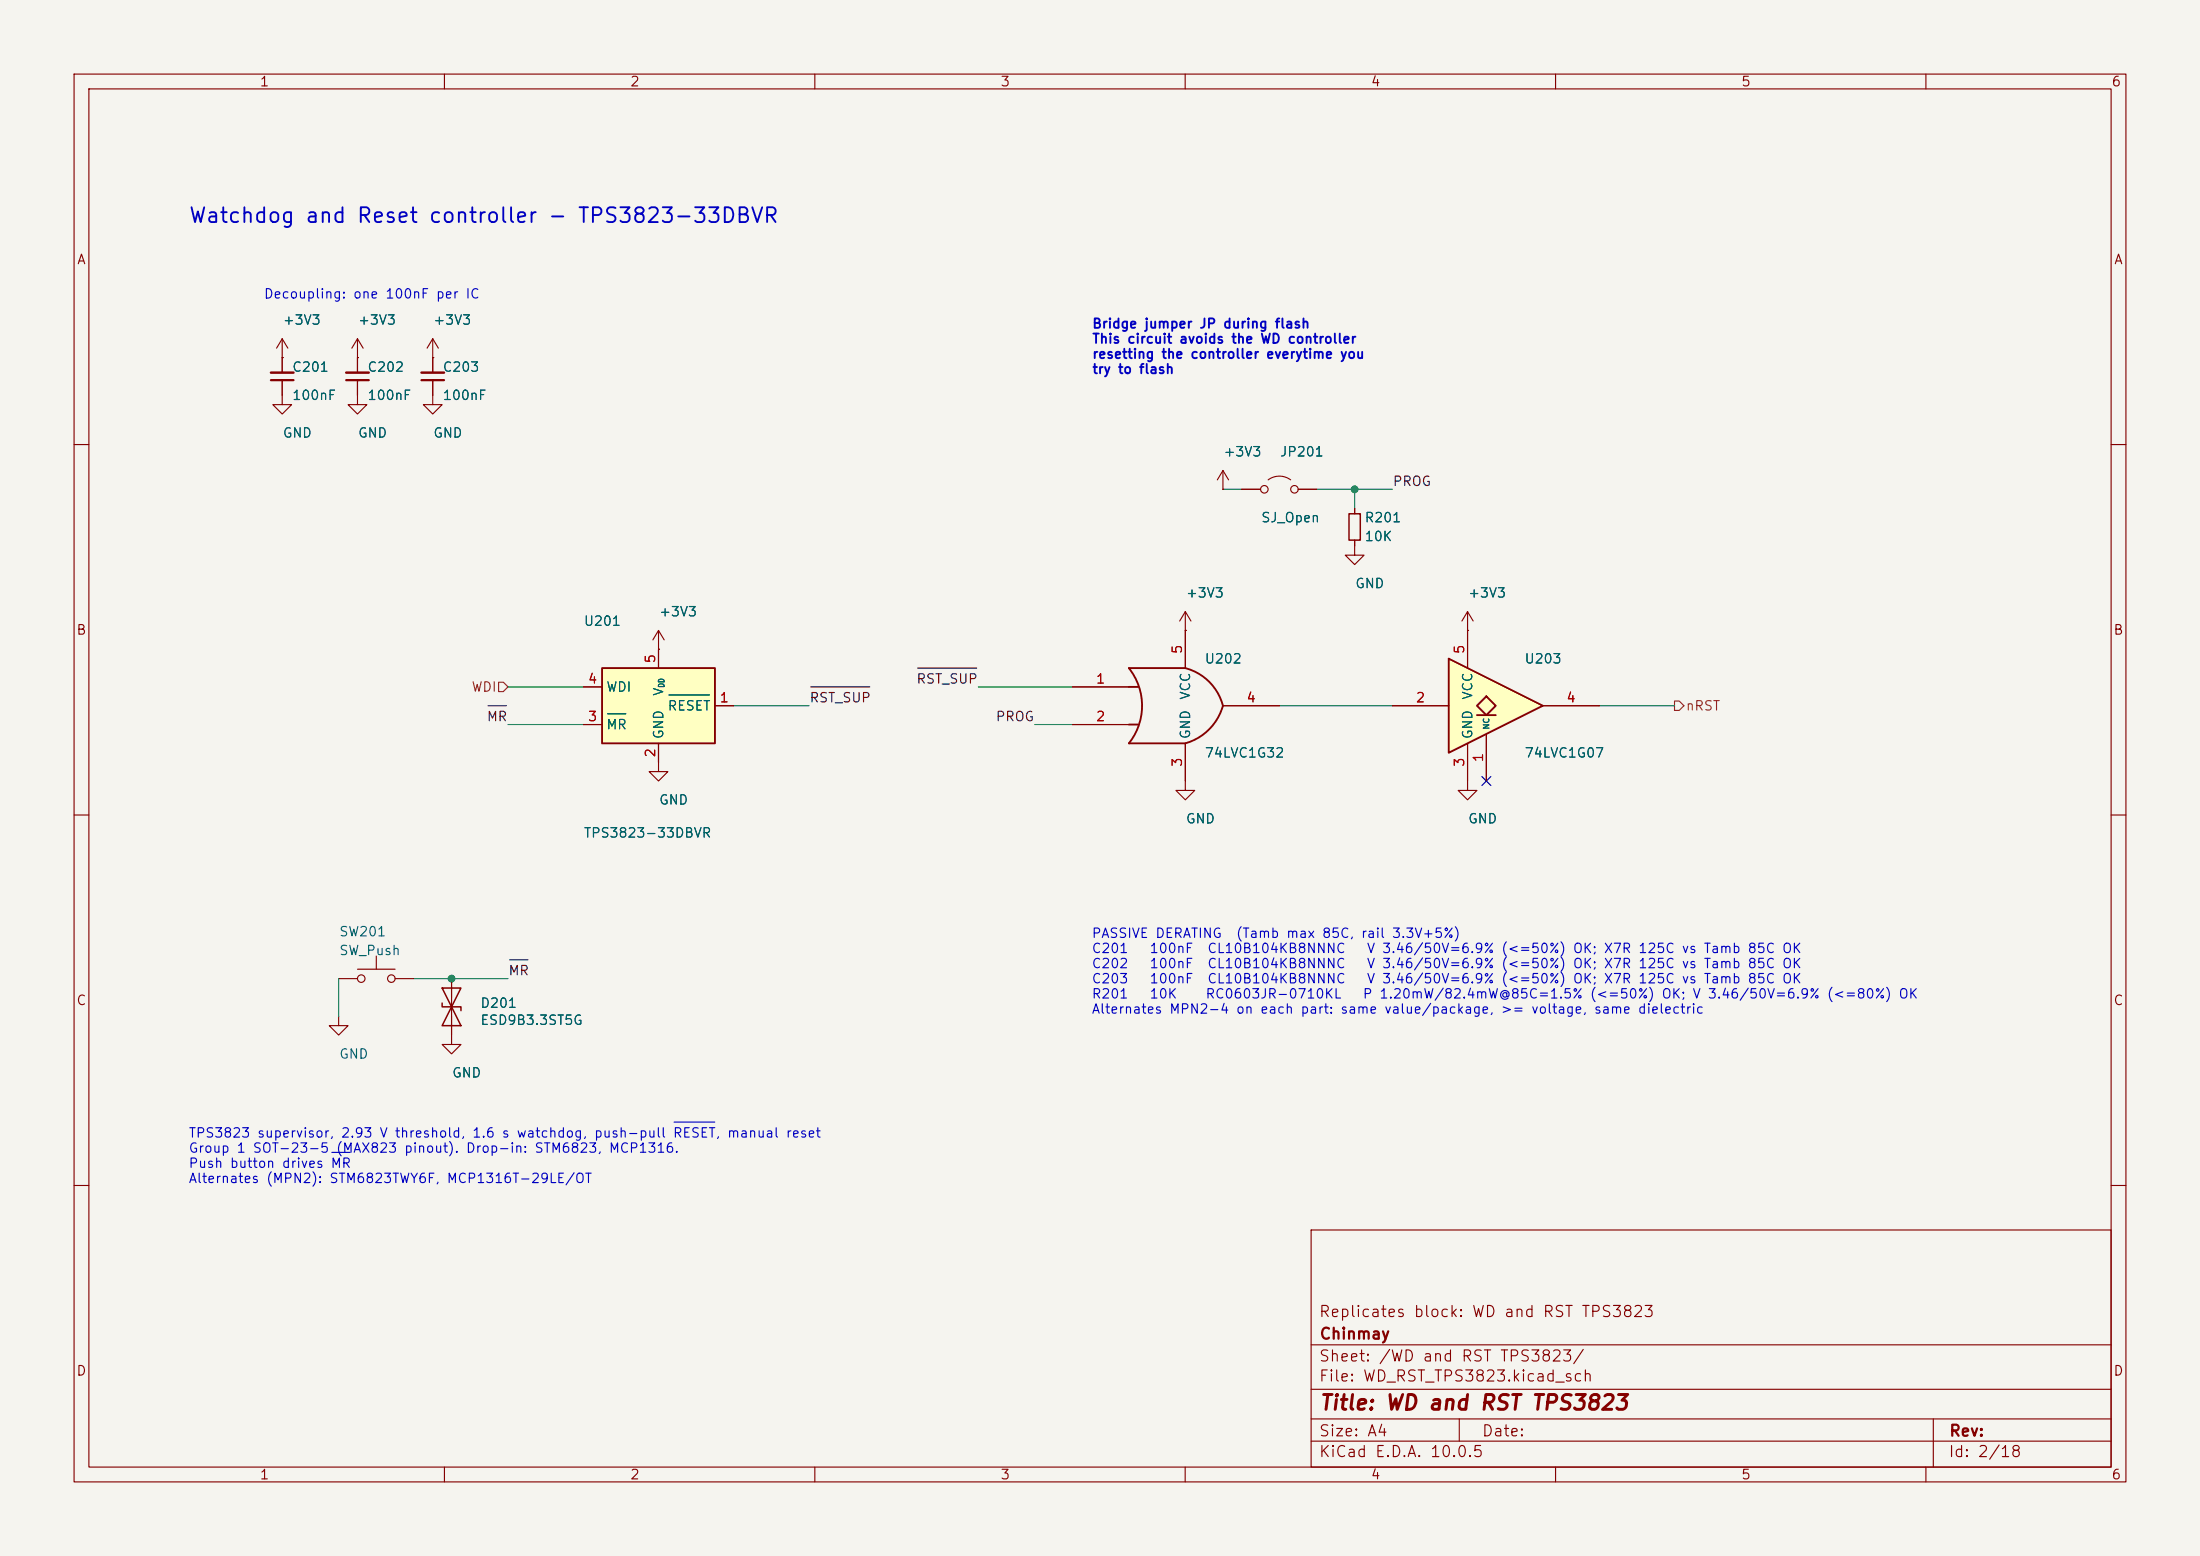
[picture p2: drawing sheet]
(kicad_sch
 (version 20260306)
 (generator "eeschema")
 (generator_version "10.0")
 (paper "A4")
 (title_block (title "WD and RST TPS3823") (company "Chinmay") (comment 1 "Replicates block: WD and RST TPS3823"))
 (lib_symbols
  (symbol "74xGxx:74LVC1G07" (exclude_from_sim no) (in_bom yes) (on_board yes)
   (in_pos_files yes)
   (duplicate_pin_numbers_are_jumpers no)
   (property "Reference" "U" (at 0 7.62 0) (show_name no) (do_not_autoplace no) (effects (font (size 1.27 1.27))))
   (property "Value" "74LVC1G07" (at 3.81 -7.62 0) (show_name no) (do_not_autoplace no) (effects (font (size 1.27 1.27))))
   (property "Footprint" "" (at 0 0 0) (show_name no) (do_not_autoplace no) (hide yes) (effects (font (size 1.27 1.27))))
   (property "Datasheet" "https://www.ti.com/lit/ds/symlink/sn74lvc1g07.pdf" (at 0 0 0) (show_name no) (do_not_autoplace no) (hide yes) (effects (font (size 1.27 1.27))))
   (property "Description" "Single Buffer Gate, Open Drain, Low-Voltage CMOS" (at 0 0 0) (show_name no) (do_not_autoplace no) (hide yes) (effects (font (size 1.27 1.27))))
   (symbol "74LVC1G07_0_1"
    (polyline (pts (xy -7.62 6.35) (xy -7.62 -6.35) (xy 5.08 0) (xy -7.62 6.35)) (stroke (width 0.254) (type default)) (fill (type background)))
    (polyline (pts (xy -3.81 -1.27) (xy -1.27 -1.27)) (stroke (width 0.254) (type default)) (fill (type background)))
    (polyline (pts (xy -2.54 1.27) (xy -3.81 0) (xy -2.54 -1.27) (xy -1.27 0) (xy -2.54 1.27)) (stroke (width 0.254) (type default)) (fill (type background))))
   (symbol "74LVC1G07_1_1"
    (pin free line (at -2.54 -10.16 90) (length 6.35) (name "NC" (effects (font (size 0.762 0.762)))) (number "1" (effects (font (size 1.27 1.27)))))
    (pin input line (at -15.24 0 0) (length 7.62) (name "" (effects (font (size 1.27 1.27)))) (number "2" (effects (font (size 1.27 1.27)))))
    (pin power_in line (at -5.08 -10.16 90) (length 5.08) (name "GND" (effects (font (size 1.27 1.27)))) (number "3" (effects (font (size 1.27 1.27)))))
    (pin open_collector line (at 12.7 0 180) (length 7.62) (name "" (effects (font (size 1.27 1.27)))) (number "4" (effects (font (size 1.27 1.27)))))
    (pin power_in line (at -5.08 10.16 270) (length 5.08) (name "VCC" (effects (font (size 1.27 1.27)))) (number "5" (effects (font (size 1.27 1.27))))))
   (embedded_fonts no))
  (symbol "74xGxx:74LVC1G32" (exclude_from_sim no) (in_bom yes) (on_board yes)
   (in_pos_files yes)
   (duplicate_pin_numbers_are_jumpers no)
   (property "Reference" "U" (at -5.08 7.62 0) (show_name no) (do_not_autoplace no) (effects (font (size 1.27 1.27))))
   (property "Value" "74LVC1G32" (at 7.62 -7.62 0) (show_name no) (do_not_autoplace no) (effects (font (size 1.27 1.27))))
   (property "Footprint" "" (at 0 0 0) (show_name no) (do_not_autoplace no) (hide yes) (effects (font (size 1.27 1.27))))
   (property "Datasheet" "http://www.ti.com/lit/sg/scyt129e/scyt129e.pdf" (at 0 0 0) (show_name no) (do_not_autoplace no) (hide yes) (effects (font (size 1.27 1.27))))
   (property "Description" "Single OR Gate, Low-Voltage CMOS" (at 0 0 0) (show_name no) (do_not_autoplace no) (hide yes) (effects (font (size 1.27 1.27))))
   (symbol "74LVC1G32_0_1"
    (arc (start -7.62 5.08) (mid -5.838 0) (end -7.62 -5.08) (stroke (width 0.254) (type default)) (fill (type none)))
    (polyline (pts (xy -7.62 2.54) (xy -6.35 2.54)) (stroke (width 0.254) (type default)) (fill (type background)))
    (polyline (pts (xy -7.62 -2.54) (xy -6.35 -2.54)) (stroke (width 0.254) (type default)) (fill (type background)))
    (arc (start 5.08 0) (mid 3.202 -3.202) (end 0 -5.08) (stroke (width 0.254) (type default)) (fill (type none)))
    (arc (start 0 5.08) (mid 3.2271 3.2271) (end 5.08 0) (stroke (width 0.254) (type default)) (fill (type none)))
    (polyline (pts (xy 0 5.08) (xy -7.62 5.08)) (stroke (width 0.254) (type default)) (fill (type background)))
    (polyline (pts (xy 0 -5.08) (xy -7.62 -5.08)) (stroke (width 0.254) (type default)) (fill (type background))))
   (symbol "74LVC1G32_1_1"
    (pin input line (at -15.24 2.54 0) (length 7.62) (name "" (effects (font (size 1.27 1.27)))) (number "1" (effects (font (size 1.27 1.27)))))
    (pin input line (at -15.24 -2.54 0) (length 7.62) (name "" (effects (font (size 1.27 1.27)))) (number "2" (effects (font (size 1.27 1.27)))))
    (pin power_in line (at 0 -10.16 90) (length 5.08) (name "GND" (effects (font (size 1.27 1.27)))) (number "3" (effects (font (size 1.27 1.27)))))
    (pin output line (at 12.7 0 180) (length 7.62) (name "" (effects (font (size 1.27 1.27)))) (number "4" (effects (font (size 1.27 1.27)))))
    (pin power_in line (at 0 10.16 270) (length 5.08) (name "VCC" (effects (font (size 1.27 1.27)))) (number "5" (effects (font (size 1.27 1.27))))))
   (embedded_fonts no))
  (symbol "Device:C_Small" (pin_numbers (hide yes)) (pin_names (offset 0.254) (hide yes)) (exclude_from_sim no) (in_bom yes) (on_board yes) (property "Reference" "C" (at 0.254 1.778 0) (effects (font (size 1.27 1.27)) (justify left))) (property "Value" "C_Small" (at 0.254 -2.032 0) (effects (font (size 1.27 1.27)) (justify left))) (property "Footprint" "" (at 0 0 0) (effects (font (size 1.27 1.27)) (hide yes))) (property "Datasheet" "" (at 0 0 0) (effects (font (size 1.27 1.27)) (hide yes))) (property "Description" "Unpolarized capacitor, small symbol" (at 0 0 0) (effects (font (size 1.27 1.27)) (hide yes))) (property "ki_fp_filters" "C_*" (at 0 0 0) (effects (font (size 1.27 1.27)) (hide yes))) (symbol "C_Small_0_1" (polyline (pts (xy -1.524 0.508) (xy 1.524 0.508)) (stroke (width 0.3302) (type default)) (fill (type none))) (polyline (pts (xy -1.524 -0.508) (xy 1.524 -0.508)) (stroke (width 0.3048) (type default)) (fill (type none)))) (symbol "C_Small_1_1" (pin passive line (at 0 2.54 270) (length 2.032) (name "~" (effects (font (size 1.27 1.27)))) (number "1" (effects (font (size 1.27 1.27))))) (pin passive line (at 0 -2.54 90) (length 2.032) (name "~" (effects (font (size 1.27 1.27)))) (number "2" (effects (font (size 1.27 1.27)))))) (embedded_fonts no))
  (symbol "Device:R_Small"
   (pin_numbers (hide yes))
   (pin_names
    (offset 0.254) (hide yes)) (exclude_from_sim no) (in_bom yes) (on_board yes)
   (in_pos_files yes)
   (duplicate_pin_numbers_are_jumpers no)
   (property "Reference" "R" (at 0 0 90) (show_name no) (do_not_autoplace no) (effects (font (size 1.016 1.016))))
   (property "Value" "R_Small" (at 1.778 0 90) (show_name no) (do_not_autoplace no) (effects (font (size 1.27 1.27))))
   (property "Footprint" "" (at 0 0 0) (show_name no) (do_not_autoplace no) (hide yes) (effects (font (size 1.27 1.27))))
   (property "Datasheet" "" (at 0 0 0) (show_name no) (do_not_autoplace no) (hide yes) (effects (font (size 1.27 1.27))))
   (property "Description" "Resistor, small symbol" (at 0 0 0) (show_name no) (do_not_autoplace no) (hide yes) (effects (font (size 1.27 1.27))))
   (symbol "R_Small_0_1"
    (rectangle (start -0.762 1.778) (end 0.762 -1.778) (stroke (width 0.2032) (type default)) (fill (type none))))
   (symbol "R_Small_1_1"
    (pin passive line (at 0 2.54 270) (length 0.762) (name "" (effects (font (size 1.27 1.27)))) (number "1" (effects (font (size 1.27 1.27)))))
    (pin passive line (at 0 -2.54 90) (length 0.762) (name "" (effects (font (size 1.27 1.27)))) (number "2" (effects (font (size 1.27 1.27))))))
   (embedded_fonts no))
  (symbol "Diode:ESD9B3.3ST5G"
   (pin_numbers (hide yes))
   (pin_names
    (offset 1.016) (hide yes)) (exclude_from_sim no) (in_bom yes) (on_board yes)
   (in_pos_files yes)
   (duplicate_pin_numbers_are_jumpers no)
   (property "Reference" "D" (at 0 2.54 0) (show_name no) (do_not_autoplace no) (effects (font (size 1.27 1.27))))
   (property "Value" "ESD9B3.3ST5G" (at 0 -2.54 0) (show_name no) (do_not_autoplace no) (effects (font (size 1.27 1.27))))
   (property "Footprint" "Diode_SMD:D_SOD-923" (at 0 0 0) (show_name no) (do_not_autoplace no) (hide yes) (effects (font (size 1.27 1.27))))
   (property "Datasheet" "https://www.onsemi.com/pub/Collateral/ESD9B-D.PDF" (at 0 0 0) (show_name no) (do_not_autoplace no) (hide yes) (effects (font (size 1.27 1.27))))
   (property "Description" "ESD protection diode, 3.3Vrwm, SOD-923" (at 0 0 0) (show_name no) (do_not_autoplace no) (hide yes) (effects (font (size 1.27 1.27))))
   (symbol "ESD9B3.3ST5G_0_1"
    (polyline (pts (xy -2.54 -1.27) (xy 0 0) (xy -2.54 1.27) (xy -2.54 -1.27)) (stroke (width 0.2032) (type default)) (fill (type none)))
    (polyline (pts (xy 0.508 1.27) (xy 0 1.27) (xy 0 -1.27) (xy -0.508 -1.27)) (stroke (width 0.2032) (type default)) (fill (type none)))
    (polyline (pts (xy 1.27 0) (xy -1.27 0)) (stroke (width 0) (type default)) (fill (type none)))
    (polyline (pts (xy 2.54 1.27) (xy 2.54 -1.27) (xy 0 0) (xy 2.54 1.27)) (stroke (width 0.2032) (type default)) (fill (type none))))
   (symbol "ESD9B3.3ST5G_1_1"
    (pin passive line (at -3.81 0 0) (length 2.54) (name "A1" (effects (font (size 1.27 1.27)))) (number "1" (effects (font (size 1.27 1.27)))))
    (pin passive line (at 3.81 0 180) (length 2.54) (name "A2" (effects (font (size 1.27 1.27)))) (number "2" (effects (font (size 1.27 1.27))))))
   (embedded_fonts no))
  (symbol "Jumper:Jumper_2_Open"
   (pin_numbers (hide yes))
   (pin_names
    (offset 0) (hide yes)) (exclude_from_sim no) (in_bom yes) (on_board yes)
   (in_pos_files yes)
   (duplicate_pin_numbers_are_jumpers no)
   (property "Reference" "JP" (at 0 2.794 0) (show_name no) (do_not_autoplace no) (effects (font (size 1.27 1.27))))
   (property "Value" "Jumper_2_Open" (at 0 -2.286 0) (show_name no) (do_not_autoplace no) (effects (font (size 1.27 1.27))))
   (property "Footprint" "" (at 0 0 0) (show_name no) (do_not_autoplace no) (hide yes) (effects (font (size 1.27 1.27))))
   (property "Datasheet" "" (at 0 0 0) (show_name no) (do_not_autoplace no) (hide yes) (effects (font (size 1.27 1.27))))
   (property "Description" "Jumper, 2-pole, open" (at 0 0 0) (show_name no) (do_not_autoplace no) (hide yes) (effects (font (size 1.27 1.27))))
   (symbol "Jumper_2_Open_0_0"
    (circle (center -2.032 0) (radius 0.508) (stroke (width 0) (type default)) (fill (type none)))
    (circle (center 2.032 0) (radius 0.508) (stroke (width 0) (type default)) (fill (type none))))
   (symbol "Jumper_2_Open_0_1"
    (arc (start -1.524 1.27) (mid 0 1.778) (end 1.524 1.27) (stroke (width 0) (type default)) (fill (type none))))
   (symbol "Jumper_2_Open_1_1"
    (pin passive line (at -5.08 0 0) (length 2.54) (name "A" (effects (font (size 1.27 1.27)))) (number "1" (effects (font (size 1.27 1.27)))))
    (pin passive line (at 5.08 0 180) (length 2.54) (name "B" (effects (font (size 1.27 1.27)))) (number "2" (effects (font (size 1.27 1.27))))))
   (embedded_fonts no))
  (symbol "PCM_SparkFun-PowerSymbol:GND"
   (power global)
   (pin_names
    (offset 0)) (exclude_from_sim no) (in_bom yes) (on_board yes)
   (in_pos_files yes)
   (duplicate_pin_numbers_are_jumpers no)
   (property "Reference" "#PWR" (at 0 -6.35 0) (show_name no) (do_not_autoplace no) (hide yes) (effects (font (size 1.27 1.27))))
   (property "Value" "GND" (at 0 -3.81 0) (show_name no) (do_not_autoplace yes) (effects (font (size 1.27 1.27))))
   (property "Footprint" "" (at 0 0 0) (show_name no) (do_not_autoplace no) (hide yes) (effects (font (size 1.27 1.27))))
   (property "Datasheet" "" (at 0 0 0) (show_name no) (do_not_autoplace no) (hide yes) (effects (font (size 1.27 1.27))))
   (property "Description" "Power symbol creates a global label with name \"GND\" , ground" (at 0 -8.89 0) (show_name no) (do_not_autoplace no) (hide yes) (effects (font (size 1.27 1.27))))
   (symbol "GND_0_1"
    (polyline (pts (xy 0 0) (xy 0 -1.27) (xy 1.27 -1.27) (xy 0 -2.54) (xy -1.27 -1.27) (xy 0 -1.27)) (stroke (width 0) (type default)) (fill (type none))))
   (symbol "GND_1_1"
    (pin power_in line (at 0 0 270) (length 0) (hide yes) (name "GND" (effects (font (size 1.27 1.27)))) (number "1" (effects (font (size 1.27 1.27))))))
   (embedded_fonts no))
  (symbol "Power_Supervisor:TPS3823-xxDBV" (exclude_from_sim no) (in_bom yes) (on_board yes)
   (in_pos_files yes)
   (duplicate_pin_numbers_are_jumpers no)
   (property "Reference" "U" (at 5.715 6.35 0) (show_name no) (do_not_autoplace no) (effects (font (size 1.27 1.27)) (justify left)))
   (property "Value" "TPS3823-xxDBV" (at 0.635 -6.35 0) (show_name no) (do_not_autoplace no) (effects (font (size 1.27 1.27)) (justify left)))
   (property "Footprint" "Package_TO_SOT_SMD:SOT-23-5" (at -2.54 0 0) (show_name no) (do_not_autoplace no) (hide yes) (effects (font (size 1.27 1.27))))
   (property "Datasheet" "https://www.ti.com/lit/ds/symlink/tps3823.pdf" (at -2.54 0 0) (show_name no) (do_not_autoplace no) (hide yes) (effects (font (size 1.27 1.27))))
   (property "Description" "Supervisory Circuit with watchdog & manual reset, push-pull ~{RESET} output, SOT-23-6" (at 0 0 0) (show_name no) (do_not_autoplace no) (hide yes) (effects (font (size 1.27 1.27))))
   (symbol "TPS3823-xxDBV_0_1"
    (rectangle (start -7.62 5.08) (end 7.62 -5.08) (stroke (width 0.254) (type default)) (fill (type background))))
   (symbol "TPS3823-xxDBV_1_1"
    (pin output line (at 10.16 0 180) (length 2.54) (name "~{RESET}" (effects (font (size 1.27 1.27)))) (number "1" (effects (font (size 1.27 1.27)))))
    (pin power_in line (at 0 -7.62 90) (length 2.54) (name "GND" (effects (font (size 1.27 1.27)))) (number "2" (effects (font (size 1.27 1.27)))))
    (pin input line (at -10.16 -2.54 0) (length 2.54) (name "~{MR}" (effects (font (size 1.27 1.27)))) (number "3" (effects (font (size 1.27 1.27)))))
    (pin input line (at -10.16 2.54 0) (length 2.54) (name "WDI" (effects (font (size 1.27 1.27)))) (number "4" (effects (font (size 1.27 1.27)))))
    (pin power_in line (at 0 7.62 270) (length 2.54) (name "V_{DD}" (effects (font (size 1.27 1.27)))) (number "5" (effects (font (size 1.27 1.27))))))
   (embedded_fonts no))
  (symbol "Switch:SW_Push"
   (pin_numbers (hide yes))
   (pin_names
    (offset 1.016) (hide yes)) (exclude_from_sim no) (in_bom yes) (on_board yes)
   (in_pos_files yes)
   (duplicate_pin_numbers_are_jumpers no)
   (property "Reference" "SW" (at 1.27 2.54 0) (show_name no) (do_not_autoplace no) (effects (font (size 1.27 1.27)) (justify left)))
   (property "Value" "SW_Push" (at 0 -1.524 0) (show_name no) (do_not_autoplace no) (effects (font (size 1.27 1.27))))
   (property "Footprint" "" (at 0 5.08 0) (show_name no) (do_not_autoplace no) (hide yes) (effects (font (size 1.27 1.27))))
   (property "Datasheet" "" (at 0 5.08 0) (show_name no) (do_not_autoplace no) (hide yes) (effects (font (size 1.27 1.27))))
   (property "Description" "Push button switch, generic, two pins" (at 0 0 0) (show_name no) (do_not_autoplace no) (hide yes) (effects (font (size 1.27 1.27))))
   (symbol "SW_Push_0_1"
    (circle (center -2.032 0) (radius 0.508) (stroke (width 0) (type default)) (fill (type none)))
    (polyline (pts (xy 0 1.27) (xy 0 3.048)) (stroke (width 0) (type default)) (fill (type none)))
    (circle (center 2.032 0) (radius 0.508) (stroke (width 0) (type default)) (fill (type none)))
    (polyline (pts (xy 2.54 1.27) (xy -2.54 1.27)) (stroke (width 0) (type default)) (fill (type none)))
    (pin passive line (at -5.08 0 0) (length 2.54) (name "1" (effects (font (size 1.27 1.27)))) (number "1" (effects (font (size 1.27 1.27)))))
    (pin passive line (at 5.08 0 180) (length 2.54) (name "2" (effects (font (size 1.27 1.27)))) (number "2" (effects (font (size 1.27 1.27))))))
   (embedded_fonts no))
  (symbol "power:+3V3"
   (power global)
   (pin_numbers (hide yes))
   (pin_names
    (offset 0) (hide yes)) (exclude_from_sim no) (in_bom yes) (on_board yes)
   (in_pos_files yes)
   (duplicate_pin_numbers_are_jumpers no)
   (property "Reference" "#PWR" (at 0 -3.81 0) (show_name no) (do_not_autoplace no) (hide yes) (effects (font (size 1.27 1.27))))
   (property "Value" "+3V3" (at 0 3.556 0) (show_name no) (do_not_autoplace no) (effects (font (size 1.27 1.27))))
   (property "Footprint" "" (at 0 0 0) (show_name no) (do_not_autoplace no) (hide yes) (effects (font (size 1.27 1.27))))
   (property "Datasheet" "" (at 0 0 0) (show_name no) (do_not_autoplace no) (hide yes) (effects (font (size 1.27 1.27))))
   (property "Description" "Power symbol creates a global label with name \"+3V3\"" (at 0 0 0) (show_name no) (do_not_autoplace no) (hide yes) (effects (font (size 1.27 1.27))))
   (symbol "+3V3_0_1"
    (polyline (pts (xy -0.762 1.27) (xy 0 2.54)) (stroke (width 0) (type default)) (fill (type none)))
    (polyline (pts (xy 0 2.54) (xy 0.762 1.27)) (stroke (width 0) (type default)) (fill (type none)))
    (polyline (pts (xy 0 0) (xy 0 2.54)) (stroke (width 0) (type default)) (fill (type none))))
   (symbol "+3V3_1_1"
    (pin power_in line (at 0 0 90) (length 0) (name "" (effects (font (size 1.27 1.27)))) (number "1" (effects (font (size 1.27 1.27))))))
   (embedded_fonts no)))
 (wire (pts (xy 78.74 92.71) (xy 68.58 92.71)) (stroke (width 0) (type default)))
 (hierarchical_label "WDI" (shape input) (at 68.58 92.71 180) (effects (font (size 1.27 1.27)) (justify right)))
 (wire (pts (xy 78.74 97.79) (xy 68.58 97.79)) (stroke (width 0) (type default)))
 (label "~{MR}" (at 68.58 97.79 180) (effects (font (size 1.27 1.27)) (justify right bottom)))
 (wire (pts (xy 99.06 95.25) (xy 109.22 95.25)) (stroke (width 0) (type default)))
 (label "~{RST_SUP}" (at 109.22 95.25 0) (effects (font (size 1.27 1.27)) (justify left bottom)))
 (text "Decoupling: one 100nF per IC" (exclude_from_sim no) (at 35.56 40.64 0) (effects (font (size 1.27 1.27)) (justify left bottom)))
 (label "~{RST_SUP}" (at 132.08 92.71 180) (effects (font (size 1.27 1.27)) (justify right bottom)))
 (wire (pts (xy 144.78 92.71) (xy 132.08 92.71)) (stroke (width 0) (type default)))
 (wire (pts (xy 144.78 97.79) (xy 139.7 97.79)) (stroke (width 0) (type default)))
 (label "PROG" (at 139.7 97.79 180) (effects (font (size 1.27 1.27)) (justify right bottom)))
 (wire (pts (xy 172.72 95.25) (xy 187.96 95.25)) (stroke (width 0) (type default)))
 (no_connect (at 200.66 105.41))
 (wire (pts (xy 215.9 95.25) (xy 226.06 95.25)) (stroke (width 0) (type default)))
 (hierarchical_label "nRST" (shape output) (at 226.06 95.25 0) (effects (font (size 1.27 1.27)) (justify left)))
 (wire (pts (xy 167.64 66.04) (xy 165.1 66.04)) (stroke (width 0) (type default)))
 (wire (pts (xy 177.8 66.04) (xy 182.88 66.04)) (stroke (width 0) (type default)))
 (wire (pts (xy 182.88 66.04) (xy 182.88 68.58)) (stroke (width 0) (type default)))
 (junction (at 182.88 66.04) (diameter 0) (color 0 0 0 0))
 (wire (pts (xy 182.88 66.04) (xy 187.96 66.04)) (stroke (width 0) (type default)))
 (label "PROG" (at 187.96 66.04 0) (effects (font (size 1.27 1.27)) (justify left bottom)))
 (wire (pts (xy 45.72 132.08) (xy 45.72 137.16)) (stroke (width 0) (type default)))
 (wire (pts (xy 55.88 132.08) (xy 60.96 132.08)) (stroke (width 0) (type default)))
 (wire (pts (xy 60.96 132.08) (xy 68.58 132.08)) (stroke (width 0) (type default)))
 (label "~{MR}" (at 68.58 132.08 0) (effects (font (size 1.27 1.27)) (justify left bottom)))
 (junction (at 60.96 132.08) (diameter 0) (color 0 0 0 0))
 (text "PASSIVE DERATING  (Tamb max 85C, rail 3.3V+5%)\nC201   100nF  CL10B104KB8NNNC   V 3.46/50V=6.9% (<=50%) OK; X7R 125C vs Tamb 85C OK\nC202   100nF  CL10B104KB8NNNC   V 3.46/50V=6.9% (<=50%) OK; X7R 125C vs Tamb 85C OK\nC203   100nF  CL10B104KB8NNNC   V 3.46/50V=6.9% (<=50%) OK; X7R 125C vs Tamb 85C OK\nR201   10K    RC0603JR-0710KL   P 1.20mW/82.4mW@85C=1.5% (<=50%) OK; V 3.46/50V=6.9% (<=80%) OK\nAlternates MPN2-4 on each part: same value/package, >= voltage, same dielectric" (exclude_from_sim no) (at 147.32 137.16 0) (effects (font (size 1.27 1.27)) (justify left bottom)))
 (text "Watchdog and Reset controller - TPS3823-33DBVR" (exclude_from_sim no) (at 25.4 30.48 0) (effects (font (size 2.0 2.0) (thickness 0.254) (bold yes)) (justify left bottom)))
 (text "Bridge jumper JP during flash \nThis circuit avoids the WD controller \nresetting the controller everytime you \ntry to flash " (exclude_from_sim no) (at 147.32 50.8 0) (effects (font (size 1.27 1.27) (thickness 0.254) (bold yes)) (justify left bottom)))
 (text "TPS3823 supervisor, 2.93 V threshold, 1.6 s watchdog, push-pull ~{RESET}, manual reset\nGroup 1 SOT-23-5 (MAX823 pinout). Drop-in: STM6823, MCP1316.\nPush button drives ~{MR}\nAlternates (MPN2): STM6823TWY6F, MCP1316T-29LE/OT" (exclude_from_sim no) (at 25.4 160.02 0) (effects (font (size 1.27 1.27)) (justify left bottom)))
 (symbol (lib_id "Power_Supervisor:TPS3823-xxDBV") (at 88.9 95.25 0) (unit 1) (body_style 1) (exclude_from_sim no) (in_bom yes) (on_board yes) (in_pos_files yes) (dnp no) (property "Reference" "U201" (at 78.74 83.82 0) (effects (font (size 1.27 1.27)) (justify left))) (property "Value" "TPS3823-33DBVR" (at 78.74 112.4 0) (effects (font (size 1.27 1.27)) (justify left))) (property "Footprint" "Package_TO_SOT_SMD:SOT-23-5" (at 88.9 95.25 0) (hide yes) (effects (font (size 1.27 1.27)))) (property "Datasheet" "https://www.ti.com/lit/ds/symlink/tps3823.pdf" (at 88.9 95.25 0) (hide yes) (effects (font (size 1.27 1.27)))) (property "Description" "TPS3823 supervisor, 2.93 V threshold, 1.6 s watchdog, push-pull ~{RESET}, manual reset" (at 88.9 95.25 0) (hide yes) (effects (font (size 1.27 1.27)))) (property "Manufacturer" "Texas Instruments" (at 88.9 95.25 0) (hide yes) (effects (font (size 1.27 1.27)))) (property "Procurement" "https://www.digikey.in/en/products/result?keywords=TPS3823-33DBVR" (at 88.9 95.25 0) (hide yes) (effects (font (size 1.27 1.27)))) (property "Procurement2" "https://www.mouser.in/c/?q=TPS3823-33DBVR" (at 88.9 95.25 0) (hide yes) (effects (font (size 1.27 1.27)))) (property "MPN1" "TPS3823-33DBVR" (at 88.9 95.25 0) (hide yes) (effects (font (size 1.27 1.27)))) (property "MPN2" "STM6823TWY6F, MCP1316T-29LE/OT" (at 88.9 95.25 0) (hide yes) (effects (font (size 1.27 1.27)))) (property "Cost" "" (at 88.9 95.25 0) (hide yes) (effects (font (size 1.27 1.27)))) (pin "1") (pin "2") (pin "3") (pin "4") (pin "5"))
 (symbol (lib_id "power:+3V3") (at 88.9 87.63 0) (unit 1) (body_style 1) (exclude_from_sim no) (in_bom no) (on_board no) (in_pos_files no) (dnp no) (property "Reference" "#PWR0201" (at 88.9 83.82 0) (hide yes) (effects (font (size 1.27 1.27)) (justify left))) (property "Value" "+3V3" (at 88.9 82.55 0) (effects (font (size 1.27 1.27)) (justify left))) (property "Footprint" "" (at 88.9 87.63 0) (hide yes) (effects (font (size 1.27 1.27)))) (pin "1"))
 (symbol (lib_id "PCM_SparkFun-PowerSymbol:GND") (at 88.9 102.87 0) (unit 1) (body_style 1) (exclude_from_sim no) (in_bom no) (on_board no) (in_pos_files no) (dnp no) (property "Reference" "#PWR0202" (at 88.9 106.68 0) (hide yes) (effects (font (size 1.27 1.27)) (justify left))) (property "Value" "GND" (at 88.9 107.95 0) (effects (font (size 1.27 1.27)) (justify left))) (property "Footprint" "" (at 88.9 102.87 0) (hide yes) (effects (font (size 1.27 1.27)))) (pin "1"))
 (symbol (lib_id "Device:C_Small") (at 38.1 50.8 0) (unit 1) (body_style 1) (exclude_from_sim no) (in_bom yes) (on_board yes) (in_pos_files yes) (dnp no) (property "Reference" "C201" (at 39.37 49.53 0) (effects (font (size 1.27 1.27)) (justify left))) (property "Value" "100nF" (at 39.37 53.34 0) (effects (font (size 1.27 1.27)) (justify left))) (property "Footprint" "Capacitor_SMD:C_0603_1608Metric" (at 38.1 50.8 0) (hide yes) (effects (font (size 1.27 1.27)))) (property "Datasheet" "" (at 38.1 50.8 0) (hide yes) (effects (font (size 1.27 1.27)))) (property "Description" "Decoupling for U201 (supervisor), place close to pin" (at 38.1 50.8 0) (hide yes) (effects (font (size 1.27 1.27)))) (property "IPN" "CAP-0603-100N-50V-X7R" (at 38.1 50.8 0) (hide yes) (effects (font (size 1.27 1.27)))) (property "Manufacturer" "Samsung Electro-Mechanics" (at 38.1 50.8 0) (hide yes) (effects (font (size 1.27 1.27)))) (property "Procurement" "https://www.digikey.in/en/products/result?keywords=CL10B104KB8NNNC" (at 38.1 50.8 0) (hide yes) (effects (font (size 1.27 1.27)))) (property "Procurement2" "https://www.mouser.in/c/?q=CL10B104KB8NNNC" (at 38.1 50.8 0) (hide yes) (effects (font (size 1.27 1.27)))) (property "MPN1" "CL10B104KB8NNNC" (at 38.1 50.8 0) (hide yes) (effects (font (size 1.27 1.27)))) (property "MPN2" "C0603C104K5RACTU" (at 38.1 50.8 0) (hide yes) (effects (font (size 1.27 1.27)))) (property "MFR2" "KEMET" (at 38.1 50.8 0) (hide yes) (effects (font (size 1.27 1.27)))) (property "MPN3" "GCJ188R71H104KA12D" (at 38.1 50.8 0) (hide yes) (effects (font (size 1.27 1.27)))) (property "MFR3" "Murata" (at 38.1 50.8 0) (hide yes) (effects (font (size 1.27 1.27)))) (property "MPN4" "885012206095" (at 38.1 50.8 0) (hide yes) (effects (font (size 1.27 1.27)))) (property "MFR4" "Wurth Elektronik" (at 38.1 50.8 0) (hide yes) (effects (font (size 1.27 1.27)))) (property "Derating" "V 3.46/50V=6.9% (<=50%) OK; X7R 125C vs Tamb 85C OK" (at 38.1 50.8 0) (hide yes) (effects (font (size 1.27 1.27)))) (property "Cost" "" (at 38.1 50.8 0) (hide yes) (effects (font (size 1.27 1.27)))) (pin "1") (pin "2"))
 (symbol (lib_id "power:+3V3") (at 38.1 48.26 0) (unit 1) (body_style 1) (exclude_from_sim no) (in_bom no) (on_board no) (in_pos_files no) (dnp no) (property "Reference" "#PWR0203" (at 38.1 44.45 0) (hide yes) (effects (font (size 1.27 1.27)) (justify left))) (property "Value" "+3V3" (at 38.1 43.18 0) (effects (font (size 1.27 1.27)) (justify left))) (property "Footprint" "" (at 38.1 48.26 0) (hide yes) (effects (font (size 1.27 1.27)))) (pin "1"))
 (symbol (lib_id "PCM_SparkFun-PowerSymbol:GND") (at 38.1 53.34 0) (unit 1) (body_style 1) (exclude_from_sim no) (in_bom no) (on_board no) (in_pos_files no) (dnp no) (property "Reference" "#PWR0204" (at 38.1 57.15 0) (hide yes) (effects (font (size 1.27 1.27)) (justify left))) (property "Value" "GND" (at 38.1 58.42 0) (effects (font (size 1.27 1.27)) (justify left))) (property "Footprint" "" (at 38.1 53.34 0) (hide yes) (effects (font (size 1.27 1.27)))) (pin "1"))
 (symbol (lib_id "Device:C_Small") (at 48.26 50.8 0) (unit 1) (body_style 1) (exclude_from_sim no) (in_bom yes) (on_board yes) (in_pos_files yes) (dnp no) (property "Reference" "C202" (at 49.53 49.53 0) (effects (font (size 1.27 1.27)) (justify left))) (property "Value" "100nF" (at 49.53 53.34 0) (effects (font (size 1.27 1.27)) (justify left))) (property "Footprint" "Capacitor_SMD:C_0603_1608Metric" (at 48.26 50.8 0) (hide yes) (effects (font (size 1.27 1.27)))) (property "Datasheet" "" (at 48.26 50.8 0) (hide yes) (effects (font (size 1.27 1.27)))) (property "Description" "Decoupling for U202 (OR gate), place close to pin" (at 48.26 50.8 0) (hide yes) (effects (font (size 1.27 1.27)))) (property "IPN" "CAP-0603-100N-50V-X7R" (at 48.26 50.8 0) (hide yes) (effects (font (size 1.27 1.27)))) (property "Manufacturer" "Samsung Electro-Mechanics" (at 48.26 50.8 0) (hide yes) (effects (font (size 1.27 1.27)))) (property "Procurement" "https://www.digikey.in/en/products/result?keywords=CL10B104KB8NNNC" (at 48.26 50.8 0) (hide yes) (effects (font (size 1.27 1.27)))) (property "Procurement2" "https://www.mouser.in/c/?q=CL10B104KB8NNNC" (at 48.26 50.8 0) (hide yes) (effects (font (size 1.27 1.27)))) (property "MPN1" "CL10B104KB8NNNC" (at 48.26 50.8 0) (hide yes) (effects (font (size 1.27 1.27)))) (property "MPN2" "C0603C104K5RACTU" (at 48.26 50.8 0) (hide yes) (effects (font (size 1.27 1.27)))) (property "MFR2" "KEMET" (at 48.26 50.8 0) (hide yes) (effects (font (size 1.27 1.27)))) (property "MPN3" "GCJ188R71H104KA12D" (at 48.26 50.8 0) (hide yes) (effects (font (size 1.27 1.27)))) (property "MFR3" "Murata" (at 48.26 50.8 0) (hide yes) (effects (font (size 1.27 1.27)))) (property "MPN4" "885012206095" (at 48.26 50.8 0) (hide yes) (effects (font (size 1.27 1.27)))) (property "MFR4" "Wurth Elektronik" (at 48.26 50.8 0) (hide yes) (effects (font (size 1.27 1.27)))) (property "Derating" "V 3.46/50V=6.9% (<=50%) OK; X7R 125C vs Tamb 85C OK" (at 48.26 50.8 0) (hide yes) (effects (font (size 1.27 1.27)))) (property "Cost" "" (at 48.26 50.8 0) (hide yes) (effects (font (size 1.27 1.27)))) (pin "1") (pin "2"))
 (symbol (lib_id "power:+3V3") (at 48.26 48.26 0) (unit 1) (body_style 1) (exclude_from_sim no) (in_bom no) (on_board no) (in_pos_files no) (dnp no) (property "Reference" "#PWR0205" (at 48.26 44.45 0) (hide yes) (effects (font (size 1.27 1.27)) (justify left))) (property "Value" "+3V3" (at 48.26 43.18 0) (effects (font (size 1.27 1.27)) (justify left))) (property "Footprint" "" (at 48.26 48.26 0) (hide yes) (effects (font (size 1.27 1.27)))) (pin "1"))
 (symbol (lib_id "PCM_SparkFun-PowerSymbol:GND") (at 48.26 53.34 0) (unit 1) (body_style 1) (exclude_from_sim no) (in_bom no) (on_board no) (in_pos_files no) (dnp no) (property "Reference" "#PWR0206" (at 48.26 57.15 0) (hide yes) (effects (font (size 1.27 1.27)) (justify left))) (property "Value" "GND" (at 48.26 58.42 0) (effects (font (size 1.27 1.27)) (justify left))) (property "Footprint" "" (at 48.26 53.34 0) (hide yes) (effects (font (size 1.27 1.27)))) (pin "1"))
 (symbol (lib_id "Device:C_Small") (at 58.42 50.8 0) (unit 1) (body_style 1) (exclude_from_sim no) (in_bom yes) (on_board yes) (in_pos_files yes) (dnp no) (property "Reference" "C203" (at 59.69 49.53 0) (effects (font (size 1.27 1.27)) (justify left))) (property "Value" "100nF" (at 59.69 53.34 0) (effects (font (size 1.27 1.27)) (justify left))) (property "Footprint" "Capacitor_SMD:C_0603_1608Metric" (at 58.42 50.8 0) (hide yes) (effects (font (size 1.27 1.27)))) (property "Datasheet" "" (at 58.42 50.8 0) (hide yes) (effects (font (size 1.27 1.27)))) (property "Description" "Decoupling for U203 (buffer), place close to pin" (at 58.42 50.8 0) (hide yes) (effects (font (size 1.27 1.27)))) (property "IPN" "CAP-0603-100N-50V-X7R" (at 58.42 50.8 0) (hide yes) (effects (font (size 1.27 1.27)))) (property "Manufacturer" "Samsung Electro-Mechanics" (at 58.42 50.8 0) (hide yes) (effects (font (size 1.27 1.27)))) (property "Procurement" "https://www.digikey.in/en/products/result?keywords=CL10B104KB8NNNC" (at 58.42 50.8 0) (hide yes) (effects (font (size 1.27 1.27)))) (property "Procurement2" "https://www.mouser.in/c/?q=CL10B104KB8NNNC" (at 58.42 50.8 0) (hide yes) (effects (font (size 1.27 1.27)))) (property "MPN1" "CL10B104KB8NNNC" (at 58.42 50.8 0) (hide yes) (effects (font (size 1.27 1.27)))) (property "MPN2" "C0603C104K5RACTU" (at 58.42 50.8 0) (hide yes) (effects (font (size 1.27 1.27)))) (property "MFR2" "KEMET" (at 58.42 50.8 0) (hide yes) (effects (font (size 1.27 1.27)))) (property "MPN3" "GCJ188R71H104KA12D" (at 58.42 50.8 0) (hide yes) (effects (font (size 1.27 1.27)))) (property "MFR3" "Murata" (at 58.42 50.8 0) (hide yes) (effects (font (size 1.27 1.27)))) (property "MPN4" "885012206095" (at 58.42 50.8 0) (hide yes) (effects (font (size 1.27 1.27)))) (property "MFR4" "Wurth Elektronik" (at 58.42 50.8 0) (hide yes) (effects (font (size 1.27 1.27)))) (property "Derating" "V 3.46/50V=6.9% (<=50%) OK; X7R 125C vs Tamb 85C OK" (at 58.42 50.8 0) (hide yes) (effects (font (size 1.27 1.27)))) (property "Cost" "" (at 58.42 50.8 0) (hide yes) (effects (font (size 1.27 1.27)))) (pin "1") (pin "2"))
 (symbol (lib_id "power:+3V3") (at 58.42 48.26 0) (unit 1) (body_style 1) (exclude_from_sim no) (in_bom no) (on_board no) (in_pos_files no) (dnp no) (property "Reference" "#PWR0207" (at 58.42 44.45 0) (hide yes) (effects (font (size 1.27 1.27)) (justify left))) (property "Value" "+3V3" (at 58.42 43.18 0) (effects (font (size 1.27 1.27)) (justify left))) (property "Footprint" "" (at 58.42 48.26 0) (hide yes) (effects (font (size 1.27 1.27)))) (pin "1"))
 (symbol (lib_id "PCM_SparkFun-PowerSymbol:GND") (at 58.42 53.34 0) (unit 1) (body_style 1) (exclude_from_sim no) (in_bom no) (on_board no) (in_pos_files no) (dnp no) (property "Reference" "#PWR0208" (at 58.42 57.15 0) (hide yes) (effects (font (size 1.27 1.27)) (justify left))) (property "Value" "GND" (at 58.42 58.42 0) (effects (font (size 1.27 1.27)) (justify left))) (property "Footprint" "" (at 58.42 53.34 0) (hide yes) (effects (font (size 1.27 1.27)))) (pin "1"))
 (symbol (lib_id "74xGxx:74LVC1G32") (at 160.02 95.25 0) (unit 1) (body_style 1) (exclude_from_sim no) (in_bom yes) (on_board yes) (in_pos_files yes) (dnp no) (property "Reference" "U202" (at 162.56 88.9 0) (effects (font (size 1.27 1.27)) (justify left))) (property "Value" "74LVC1G32" (at 162.56 101.6 0) (effects (font (size 1.27 1.27)) (justify left))) (property "Footprint" "Package_TO_SOT_SMD:SOT-23-5" (at 160.02 95.25 0) (hide yes) (effects (font (size 1.27 1.27)))) (property "Datasheet" "http://www.ti.com/lit/sg/scyt129e/scyt129e.pdf" (at 160.02 95.25 0) (hide yes) (effects (font (size 1.27 1.27)))) (property "Description" "Single OR Gate, Low-Voltage CMOS" (at 160.02 95.25 0) (hide yes) (effects (font (size 1.27 1.27)))) (property "Manufacturer" "Texas Instruments" (at 160.02 95.25 0) (hide yes) (effects (font (size 1.27 1.27)))) (property "Procurement" "https://www.digikey.in/en/products/result?keywords=SN74LVC1G32DBVR" (at 160.02 95.25 0) (hide yes) (effects (font (size 1.27 1.27)))) (property "Procurement2" "https://www.mouser.in/c/?q=SN74LVC1G32DBVR" (at 160.02 95.25 0) (hide yes) (effects (font (size 1.27 1.27)))) (property "MPN1" "SN74LVC1G32DBVR" (at 160.02 95.25 0) (hide yes) (effects (font (size 1.27 1.27)))) (property "MPN2" "" (at 160.02 95.25 0) (hide yes) (effects (font (size 1.27 1.27)))) (property "Cost" "" (at 160.02 95.25 0) (hide yes) (effects (font (size 1.27 1.27)))) (pin "1") (pin "2") (pin "3") (pin "4") (pin "5"))
 (symbol (lib_id "power:+3V3") (at 160.02 85.09 0) (unit 1) (body_style 1) (exclude_from_sim no) (in_bom no) (on_board no) (in_pos_files no) (dnp no) (property "Reference" "#PWR0209" (at 160.02 81.28 0) (hide yes) (effects (font (size 1.27 1.27)) (justify left))) (property "Value" "+3V3" (at 160.02 80.01 0) (effects (font (size 1.27 1.27)) (justify left))) (property "Footprint" "" (at 160.02 85.09 0) (hide yes) (effects (font (size 1.27 1.27)))) (pin "1"))
 (symbol (lib_id "PCM_SparkFun-PowerSymbol:GND") (at 160.02 105.41 0) (unit 1) (body_style 1) (exclude_from_sim no) (in_bom no) (on_board no) (in_pos_files no) (dnp no) (property "Reference" "#PWR0210" (at 160.02 109.22 0) (hide yes) (effects (font (size 1.27 1.27)) (justify left))) (property "Value" "GND" (at 160.02 110.49 0) (effects (font (size 1.27 1.27)) (justify left))) (property "Footprint" "" (at 160.02 105.41 0) (hide yes) (effects (font (size 1.27 1.27)))) (pin "1"))
 (symbol (lib_id "74xGxx:74LVC1G07") (at 203.2 95.25 0) (unit 1) (body_style 1) (exclude_from_sim no) (in_bom yes) (on_board yes) (in_pos_files yes) (dnp no) (property "Reference" "U203" (at 205.74 88.9 0) (effects (font (size 1.27 1.27)) (justify left))) (property "Value" "74LVC1G07" (at 205.74 101.6 0) (effects (font (size 1.27 1.27)) (justify left))) (property "Footprint" "Package_TO_SOT_SMD:SOT-23-5" (at 203.2 95.25 0) (hide yes) (effects (font (size 1.27 1.27)))) (property "Datasheet" "https://www.ti.com/lit/ds/symlink/sn74lvc1g07.pdf" (at 203.2 95.25 0) (hide yes) (effects (font (size 1.27 1.27)))) (property "Description" "Single Buffer Gate, Open Drain, Low-Voltage CMOS" (at 203.2 95.25 0) (hide yes) (effects (font (size 1.27 1.27)))) (property "Manufacturer" "Texas Instruments" (at 203.2 95.25 0) (hide yes) (effects (font (size 1.27 1.27)))) (property "Procurement" "https://www.digikey.in/en/products/result?keywords=SN74LVC1G07DBVR" (at 203.2 95.25 0) (hide yes) (effects (font (size 1.27 1.27)))) (property "Procurement2" "https://www.mouser.in/c/?q=SN74LVC1G07DBVR" (at 203.2 95.25 0) (hide yes) (effects (font (size 1.27 1.27)))) (property "MPN1" "SN74LVC1G07DBVR" (at 203.2 95.25 0) (hide yes) (effects (font (size 1.27 1.27)))) (property "MPN2" "" (at 203.2 95.25 0) (hide yes) (effects (font (size 1.27 1.27)))) (property "Cost" "" (at 203.2 95.25 0) (hide yes) (effects (font (size 1.27 1.27)))) (pin "1") (pin "2") (pin "3") (pin "4") (pin "5"))
 (symbol (lib_id "power:+3V3") (at 198.12 85.09 0) (unit 1) (body_style 1) (exclude_from_sim no) (in_bom no) (on_board no) (in_pos_files no) (dnp no) (property "Reference" "#PWR0211" (at 198.12 81.28 0) (hide yes) (effects (font (size 1.27 1.27)) (justify left))) (property "Value" "+3V3" (at 198.12 80.01 0) (effects (font (size 1.27 1.27)) (justify left))) (property "Footprint" "" (at 198.12 85.09 0) (hide yes) (effects (font (size 1.27 1.27)))) (pin "1"))
 (symbol (lib_id "PCM_SparkFun-PowerSymbol:GND") (at 198.12 105.41 0) (unit 1) (body_style 1) (exclude_from_sim no) (in_bom no) (on_board no) (in_pos_files no) (dnp no) (property "Reference" "#PWR0212" (at 198.12 109.22 0) (hide yes) (effects (font (size 1.27 1.27)) (justify left))) (property "Value" "GND" (at 198.12 110.49 0) (effects (font (size 1.27 1.27)) (justify left))) (property "Footprint" "" (at 198.12 105.41 0) (hide yes) (effects (font (size 1.27 1.27)))) (pin "1"))
 (symbol (lib_id "Jumper:Jumper_2_Open") (at 172.72 66.04 0) (unit 1) (body_style 1) (exclude_from_sim no) (in_bom yes) (on_board yes) (in_pos_files yes) (dnp no) (property "Reference" "JP201" (at 172.72 60.96 0) (effects (font (size 1.27 1.27)) (justify left))) (property "Value" "SJ_Open" (at 170.18 69.85 0) (effects (font (size 1.27 1.27)) (justify left))) (property "Footprint" "Jumper:SolderJumper-2_P1.3mm_Open_RoundedPad1.0x1.5mm" (at 172.72 66.04 0) (hide yes) (effects (font (size 1.27 1.27)))) (property "Datasheet" "" (at 172.72 66.04 0) (hide yes) (effects (font (size 1.27 1.27)))) (property "Description" "Bridge during flashing to hold off watchdog resets" (at 172.72 66.04 0) (hide yes) (effects (font (size 1.27 1.27)))) (property "Manufacturer" "" (at 172.72 66.04 0) (hide yes) (effects (font (size 1.27 1.27)))) (property "Procurement" "" (at 172.72 66.04 0) (hide yes) (effects (font (size 1.27 1.27)))) (property "Procurement2" "" (at 172.72 66.04 0) (hide yes) (effects (font (size 1.27 1.27)))) (property "MPN1" "" (at 172.72 66.04 0) (hide yes) (effects (font (size 1.27 1.27)))) (property "MPN2" "" (at 172.72 66.04 0) (hide yes) (effects (font (size 1.27 1.27)))) (property "Cost" "" (at 172.72 66.04 0) (hide yes) (effects (font (size 1.27 1.27)))) (pin "1") (pin "2"))
 (symbol (lib_id "power:+3V3") (at 165.1 66.04 0) (unit 1) (body_style 1) (exclude_from_sim no) (in_bom no) (on_board no) (in_pos_files no) (dnp no) (property "Reference" "#PWR0213" (at 165.1 62.23 0) (hide yes) (effects (font (size 1.27 1.27)) (justify left))) (property "Value" "+3V3" (at 165.1 60.96 0) (effects (font (size 1.27 1.27)) (justify left))) (property "Footprint" "" (at 165.1 66.04 0) (hide yes) (effects (font (size 1.27 1.27)))) (pin "1"))
 (symbol (lib_id "Device:R_Small") (at 182.88 71.12 0) (unit 1) (body_style 1) (exclude_from_sim no) (in_bom yes) (on_board yes) (in_pos_files yes) (dnp no) (property "Reference" "R201" (at 184.15 69.85 0) (effects (font (size 1.27 1.27)) (justify left))) (property "Value" "10K" (at 184.15 72.39 0) (effects (font (size 1.27 1.27)) (justify left))) (property "Footprint" "Resistor_SMD:R_0603_1608Metric" (at 182.88 71.12 0) (hide yes) (effects (font (size 1.27 1.27)))) (property "Datasheet" "" (at 182.88 71.12 0) (hide yes) (effects (font (size 1.27 1.27)))) (property "Description" "PROG pull-down (3.3 V across it when JP bridged)" (at 182.88 71.12 0) (hide yes) (effects (font (size 1.27 1.27)))) (property "IPN" "RES-0603-10K-5%-0.1W" (at 182.88 71.12 0) (hide yes) (effects (font (size 1.27 1.27)))) (property "Manufacturer" "Yageo" (at 182.88 71.12 0) (hide yes) (effects (font (size 1.27 1.27)))) (property "Procurement" "https://www.digikey.in/en/products/result?keywords=RC0603JR-0710KL" (at 182.88 71.12 0) (hide yes) (effects (font (size 1.27 1.27)))) (property "Procurement2" "https://www.mouser.in/c/?q=RC0603JR-0710KL" (at 182.88 71.12 0) (hide yes) (effects (font (size 1.27 1.27)))) (property "MPN1" "RC0603JR-0710KL" (at 182.88 71.12 0) (hide yes) (effects (font (size 1.27 1.27)))) (property "MPN2" "ERJ-3GEYJ103V" (at 182.88 71.12 0) (hide yes) (effects (font (size 1.27 1.27)))) (property "MFR2" "Panasonic" (at 182.88 71.12 0) (hide yes) (effects (font (size 1.27 1.27)))) (property "MPN3" "CRCW060310K0JNEA" (at 182.88 71.12 0) (hide yes) (effects (font (size 1.27 1.27)))) (property "MFR3" "Vishay Dale" (at 182.88 71.12 0) (hide yes) (effects (font (size 1.27 1.27)))) (property "MPN4" "CR0603-JW-103ELF" (at 182.88 71.12 0) (hide yes) (effects (font (size 1.27 1.27)))) (property "MFR4" "Bourns" (at 182.88 71.12 0) (hide yes) (effects (font (size 1.27 1.27)))) (property "Derating" "P 1.20mW/82.4mW@85C=1.5% (<=50%) OK; V 3.46/50V=6.9% (<=80%) OK" (at 182.88 71.12 0) (hide yes) (effects (font (size 1.27 1.27)))) (property "Cost" "" (at 182.88 71.12 0) (hide yes) (effects (font (size 1.27 1.27)))) (pin "1") (pin "2"))
 (symbol (lib_id "PCM_SparkFun-PowerSymbol:GND") (at 182.88 73.66 0) (unit 1) (body_style 1) (exclude_from_sim no) (in_bom no) (on_board no) (in_pos_files no) (dnp no) (property "Reference" "#PWR0214" (at 182.88 77.47 0) (hide yes) (effects (font (size 1.27 1.27)) (justify left))) (property "Value" "GND" (at 182.88 78.74 0) (effects (font (size 1.27 1.27)) (justify left))) (property "Footprint" "" (at 182.88 73.66 0) (hide yes) (effects (font (size 1.27 1.27)))) (pin "1"))
 (symbol (lib_id "Switch:SW_Push") (at 50.8 132.08 0) (unit 1) (body_style 1) (exclude_from_sim no) (in_bom yes) (on_board yes) (in_pos_files yes) (dnp no) (property "Reference" "SW201" (at 45.72 125.73 0) (effects (font (size 1.27 1.27)) (justify left))) (property "Value" "SW_Push" (at 45.72 128.27 0) (effects (font (size 1.27 1.27)) (justify left))) (property "Footprint" "Button_Switch_SMD:SW_SPST_PTS810" (at 50.8 132.08 0) (hide yes) (effects (font (size 1.27 1.27)))) (property "Datasheet" "" (at 50.8 132.08 0) (hide yes) (effects (font (size 1.27 1.27)))) (property "Description" "Manual reset push button" (at 50.8 132.08 0) (hide yes) (effects (font (size 1.27 1.27)))) (property "Manufacturer" "C&K" (at 50.8 132.08 0) (hide yes) (effects (font (size 1.27 1.27)))) (property "Procurement" "https://www.mouser.in/en/ProductDetail/CK/PTS810SJK250SMTR-LFS" (at 50.8 132.08 0) (hide yes) (effects (font (size 1.27 1.27)))) (property "Procurement2" "https://www.mouser.in/c/?q=PTS810SJK250SMTR%20LFS" (at 50.8 132.08 0) (hide yes) (effects (font (size 1.27 1.27)))) (property "MPN1" "PTS810SJK250SMTR LFS" (at 50.8 132.08 0) (hide yes) (effects (font (size 1.27 1.27)))) (property "MPN2" "" (at 50.8 132.08 0) (hide yes) (effects (font (size 1.27 1.27)))) (property "Cost" "" (at 50.8 132.08 0) (hide yes) (effects (font (size 1.27 1.27)))) (pin "1") (pin "2"))
 (symbol (lib_id "PCM_SparkFun-PowerSymbol:GND") (at 45.72 137.16 0) (unit 1) (body_style 1) (exclude_from_sim no) (in_bom no) (on_board no) (in_pos_files no) (dnp no) (property "Reference" "#PWR0215" (at 45.72 140.97 0) (hide yes) (effects (font (size 1.27 1.27)) (justify left))) (property "Value" "GND" (at 45.72 142.24 0) (effects (font (size 1.27 1.27)) (justify left))) (property "Footprint" "" (at 45.72 137.16 0) (hide yes) (effects (font (size 1.27 1.27)))) (pin "1"))
 (symbol (lib_id "Diode:ESD9B3.3ST5G") (at 60.96 135.89 90) (unit 1) (body_style 1) (exclude_from_sim no) (in_bom yes) (on_board yes) (in_pos_files yes) (dnp no) (property "Reference" "D201" (at 64.77 135.38 90) (effects (font (size 1.27 1.27)) (justify right))) (property "Value" "ESD9B3.3ST5G" (at 64.77 137.68 90) (effects (font (size 1.27 1.27)) (justify right))) (property "Footprint" "Diode_SMD:D_SOD-923" (at 60.96 135.89 0) (hide yes) (effects (font (size 1.27 1.27)))) (property "Datasheet" "https://www.onsemi.com/pub/Collateral/ESD9B-D.PDF" (at 60.96 135.89 0) (hide yes) (effects (font (size 1.27 1.27)))) (property "Description" "ESD protection diode, 3.3Vrwm, SOD-923" (at 60.96 135.89 0) (hide yes) (effects (font (size 1.27 1.27)))) (property "Manufacturer" "onsemi" (at 60.96 135.89 0) (hide yes) (effects (font (size 1.27 1.27)))) (property "Procurement" "https://www.digikey.in/en/products/result?keywords=ESD9B3.3ST5G" (at 60.96 135.89 0) (hide yes) (effects (font (size 1.27 1.27)))) (property "Procurement2" "https://www.mouser.in/c/?q=ESD9B3.3ST5G" (at 60.96 135.89 0) (hide yes) (effects (font (size 1.27 1.27)))) (property "MPN1" "ESD9B3.3ST5G" (at 60.96 135.89 0) (hide yes) (effects (font (size 1.27 1.27)))) (property "MPN2" "" (at 60.96 135.89 0) (hide yes) (effects (font (size 1.27 1.27)))) (property "Cost" "" (at 60.96 135.89 0) (hide yes) (effects (font (size 1.27 1.27)))) (pin "1") (pin "2"))
 (symbol (lib_id "PCM_SparkFun-PowerSymbol:GND") (at 60.96 139.7 0) (unit 1) (body_style 1) (exclude_from_sim no) (in_bom no) (on_board no) (in_pos_files no) (dnp no) (property "Reference" "#PWR0216" (at 60.96 143.51 0) (hide yes) (effects (font (size 1.27 1.27)) (justify left))) (property "Value" "GND" (at 60.96 144.78 0) (effects (font (size 1.27 1.27)) (justify left))) (property "Footprint" "" (at 60.96 139.7 0) (hide yes) (effects (font (size 1.27 1.27)))) (pin "1")))
